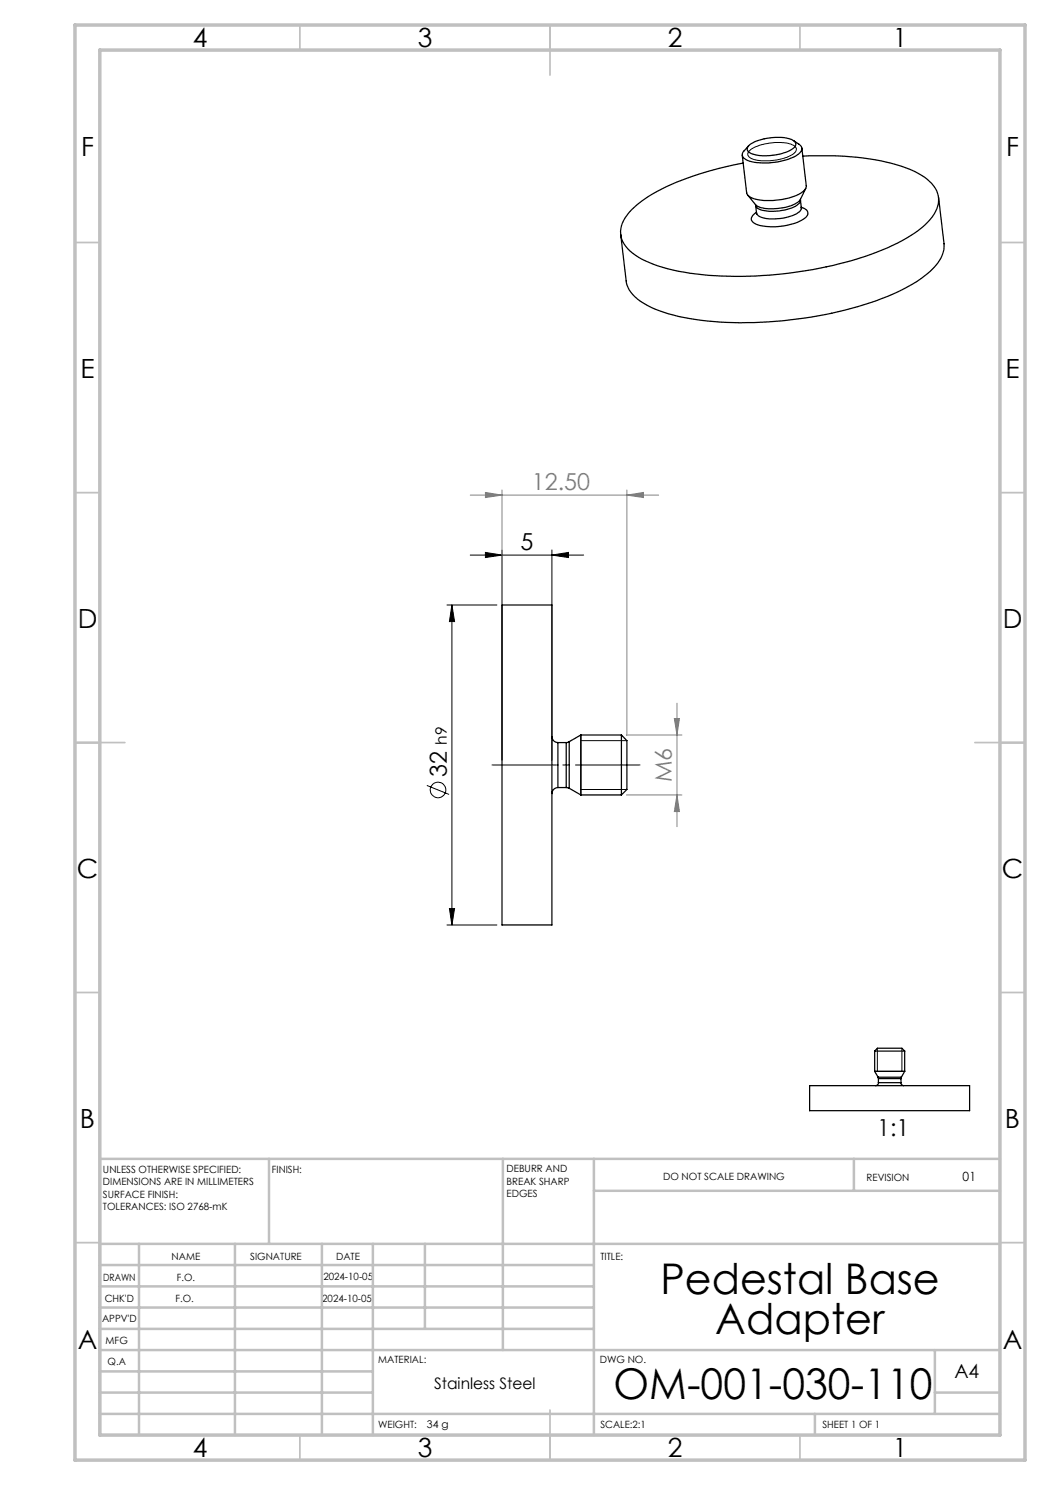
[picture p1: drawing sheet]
<svg xmlns="http://www.w3.org/2000/svg" width="210mm" height="297mm" viewBox="0 0 210 297" stroke-linecap="round" stroke-linejoin="round" font-family="sans-serif">
<g fill="none" stroke="#000" stroke-width=".25">
<path d="M149.5 39l1.6 1.9M149.7 29.2a10.1 10.1 0 0 1 7-1.7 2.73 2.73 0 0 1 2.4 1.1l.1 .2a2.81 2.81 0 0 1-2.5 1.8 10 10 0 0 1-6.7-.1l-.5-.5v-.4zM158.7 28.1l1.1 .8a1.14 1.14 0 0 1 .6 1.1 1.14 1.14 0 0 1-.9 .9 13.4 13.4 0 0 1-10 1.2 1.15 1.15 0 0 1-.9-.7 1.15 1.15 0 0 1 .2-1.2l.9-1M160.1 39.9v.1M160.1 39.9a6.1 6.1 0 0 1-4.6 1.8 5.9 5.9 0 0 1-4.4-.8M160.4 29.6l.9 7.6a2.17 2.17 0 0 1-1.6 1.7 13 13 0 0 1-9.6 .5l-.5-.3-.3-.5-.9-7.6M160.5 31.2a55 55 0 0 1 20.6 2.3 10.6 10.6 0 0 1 6.2 4.6 5.6 5.6 0 0 1-1.8 6.3 32.4 32.4 0 0 1-12.5 6.9 82.2 82.2 0 0 1-35 3.3 25.1 25.1 0 0 1-11.5-4 5.1 5.1 0 0 1-.7-8.1 28.6 28.6 0 0 1 11.9-6.9 70.8 70.8 0 0 1 10.9-3M161.1 37.7l-1 2.2M187.7 39.5l1.1 9.3a6.6 6.6 0 0 1-2.7 5.5 35.7 35.7 0 0 1-13.2 6.6 80.8 80.8 0 0 1-35 2.8 22.4 22.4 0 0 1-10.9-4.3l-1.1-1.4-.6-1.5-1.2-9.6M151.1 40.9v.2M151.1 41.1l.2 1.5M151.3 42.6v.2"/>
<path d="M160.1 40a2.48 2.48 0 0 1-2.2 1.7 9.1 9.1 0 0 1-6.4 0l-.4-.6M160.1 40l.2 1.6M160.2 41.4a1.46 1.46 0 0 1 1.3 1.6 6.1 6.1 0 0 1-4.2 2.1 11.4 11.4 0 0 1-6.2-.3 1.1 1.1 0 0 1-.9-1.1 1.1 1.1 0 0 1 .8-1.1l.3-.1M160.3 41.6v.1M160.3 41.6a2 2 0 0 1-1.8 1.5 10 10 0 0 1-6.6 .2l-.4-.3-.2-.4M100.4 121h10v64h-10zM110.4 147.3a1.2 1.2 0 0 0 1.2 1.2M111.6 157.5a1.2 1.2 0 0 0-1.2 1.2M111.6 148.5v9M111.6 157.5h1.6M111.6 148.5h1.6M113.2 157.5l.6 .2"/>
<path d="M113.2 148.5v9M113.8 148.3l-.6 .2M113.8 148.3v9.4M113.8 157.7l2.4 1.3M116.2 147v12M116.2 147l-2.4 1.3M116.2 159h8.1M116.2 147h8.1M124.3 147v12M124.3 147l1.1 1.1v9.8l-1.1 1.1M161.9 217.1h32v5h-32zM174.9 214.3h6"/>
<path d="M174.9 210.2h6M174.9 210.2l.6-.5h4.9l.5 .5M174.9 214.3l.7 1.1M174.9 210.2v4.1M175.6 215.4l.1 .3M175.6 215.4h4.7M175.7 216.5a.6 .6 0 0 1-.6 .6M175.7 216.5h4.5M175.7 215.7h4.5M175.7 215.7v.8M180.2 216.5a.6 .6 0 0 0 .6 .6M180.2 215.7v.8"/>
<path d="M180.3 215.4l-.1 .3M180.9 214.3l-.6 1.1M180.9 210.2v4.1"/>
</g>
<g fill="none" stroke="#000" stroke-width=".2">
<path d="M149.8 30.2a10.3 10.3 0 0 1 8-1.5l.6 .2a.98 .98 0 0 1 .9 .9 .98 .98 0 0 1-.7 1 11 11 0 0 1-8.3 .9l-.3-.2a.8 .8 0 0 1-.2-1.3zM94.1 111h22.6M97.1 110.5l3.3 .5-3.3 .5zM100.4 110v42M110.4 111l3.3-.5v1zM110.4 110v42M89.4 121h10M90.4 121v64M90.4 121l.5 3.3h-1zM85.4 157.1l4.4 1.8M116.2 157.9h9.2M116.2 148.1h9.2"/>
<path d="M89.4 185h10M89.9 181.7h1l-.5 3.3zM175.5 209.7v4.6M180.4 209.7v4.6"/>
<circle cx="87.6" cy="158" r="1.56"/>
</g>
<path d="M94.1 99h37.6M97.1 98.5l3.3 .5-3.3 .5zM100.4 98v22M125.4 99l3.3-.5v1zM125.4 98v49.1M125.3 147h11.1M125.3 159h11.1M134.9 143.7h1l-.5 3.3zM135.4 159l.5 3.3h-1zM135.4 140.6v24.7" fill="none" stroke="#808080" stroke-width=".2"/>
<path d="M98.4 153h29.6" fill="none" stroke="#000" stroke-width=".2" stroke-dasharray="15.2 1.3 1.3 1.3" stroke-dashoffset="2.3"/>
<g fill="none" stroke="#c0c0c0" stroke-width=".35">
<path d="M60 5v5M110 5v10M160 5v5M15 48.5h5M200 48.5h5M15 98.5h5M200 98.5h5M15 148.5h10M195 148.5h10M15 198.5h5M200 198.5h5M15 248.5h5"/>
<path d="M200 248.5h5M60 287v5M110 282v10M160 287v5"/>
</g>
<g fill="none" stroke="#c0c0c0" stroke-width=".5">
<path d="M53.8 231.8v17M100.6 231.8v38.2M118.8 231.8v55.2M118.8 238.2h81.2M170.8 231.8v6.4M200 231.8h-180v55.2M20 248.8h180M20 257.3h98.8M20 253h98.8M27.8 248.8v38.2M47 248.8v38.2M64.4 248.8v38.2"/>
<path d="M74.6 248.8v38.2M85 248.8v17M20 265.8h98.8M20 261.5h98.8M20 278.5h54.6M20 274.3h54.6M20 270h180M187 278.5h13M187 270v12.8M20 282.8h180M163 282.8v4.2"/>
</g>
<path d="M15 5h190v287h-190zM20 10h180v277h-180z" fill="none" stroke="#c0c0c0" stroke-width=".7"/>
<g fill="#000">
<path d="M97.1 110.5l3.3 .5-3.3 .5zM110.4 111l3.3-.5v1z"/>
<path d="M90.4 121l.5 3.3h-1zM89.9 181.7h1l-.5 3.3z"/>
</g>
<g fill="#808080">
<path d="M97.1 98.5l3.3 .5-3.3 .5zM125.4 99l3.3-.5v1z"/>
<path d="M134.9 143.7h1l-.5 3.3zM135.4 159l.5 3.3h-1z"/>
</g>
<g font-size="8.5">
<text x="132.1" y="258.8">Pedestal Base</text>
<text x="143.1" y="266.9">Adapter</text>
<text x="122.7" y="279.7">OM-001-030-110</text>
</g>
<g font-size="5.3">
<text x="38.5" y="9.5">4</text>
<text x="83.5" y="9.5">3</text>
<text x="133.6" y="9.5">2</text>
<text x="178.6" y="9.5">1</text>
<text x="16.2" y="31.3">F</text>
<text x="201.2" y="31.3">F</text>
<text x="16.1" y="75.5">E</text>
<text x="201.1" y="75.5">E</text>
<text x="15.5" y="125.5">D</text>
<text x="200.5" y="125.5">D</text>
<text x="15.4" y="175.5">C</text>
<text x="200.4" y="175.5">C</text>
<text x="16" y="225.5">B</text>
<text x="201" y="225.5">B</text>
<text x="15.5" y="269.8">A</text>
<text x="200.5" y="269.8">A</text>
<text x="38.5" y="291.5">4</text>
<text x="83.5" y="291.5">3</text>
<text x="133.6" y="291.5">2</text>
<text x="178.6" y="291.5">1</text>
</g>
<g font-size="4.7" fill="#808080">
<text x="106.4" y="98">12.50</text>
<text x="134.4" y="156.4" transform="rotate(-90 134.4 156.4)">M6</text>
</g>
<g font-size="4.7">
<text x="104.1" y="110">5</text>
<text x="89.3" y="155.4" transform="rotate(-90 89.3 155.4)">32</text>
<text x="175.4" y="227.3">1:1</text>
</g>
<text font-size="3.9" x="190.9" y="275.5">A4</text>
<text font-size="3.2" x="86.8" y="277.9">Stainless Steel</text>
<text font-size="3.1" x="89.4" y="148.9" transform="rotate(-90 89.4 148.9)">h9</text>
<text font-size="2.5" x="192.5" y="236.1">01</text>
<text font-size="2.1" x="85.4" y="285.6">34 g</text>
<g font-size="2">
<text x="20.6" y="234.6">UNLESS OTHERWISE SPECIFIED:</text>
<text x="20.6" y="237.1">DIMENSIONS ARE IN MILLIMETERS</text>
<text x="20.6" y="239.6">SURFACE FINISH:</text>
<text x="54.4" y="234.6">FINISH:</text>
<text x="101.3" y="234.5">DEBURR AND</text>
<text x="101.3" y="237">BREAK SHARP</text>
<text x="101.3" y="239.5">EDGES</text>
<text x="132.6" y="236">DO NOT SCALE DRAWING</text>
<text x="173.3" y="236.2">REVISION</text>
<text x="20.6" y="242.1">TOLERANCES: ISO 2768-mK</text>
<text x="34.3" y="252">NAME</text>
<text x="50" y="251.9">SIGNATURE</text>
<text x="67.2" y="251.9">DATE</text>
<text x="120.1" y="251.9">TITLE:</text>
<text x="20.6" y="256.1">DRAWN</text>
<text x="35.3" y="256.1">F.O.</text>
<text x="64.7" y="255.9">2024-10-05</text>
<text x="20.9" y="260.3">CHK'D</text>
<text x="35.1" y="260.3">F.O.</text>
<text x="64.4" y="260.3">2024-10-05</text>
<text x="20.4" y="264.4">APPV'D</text>
<text x="21.1" y="268.8">MFG</text>
<text x="21.5" y="273">Q.A</text>
<text x="75.6" y="272.5">MATERIAL:</text>
<text x="120" y="272.5">DWG NO.</text>
<text x="75.6" y="285.5">WEIGHT:</text>
<text x="120.1" y="285.6">SCALE:2:1</text>
<text x="164.5" y="285.6">SHEET 1 OF 1</text>
</g>
</svg>
